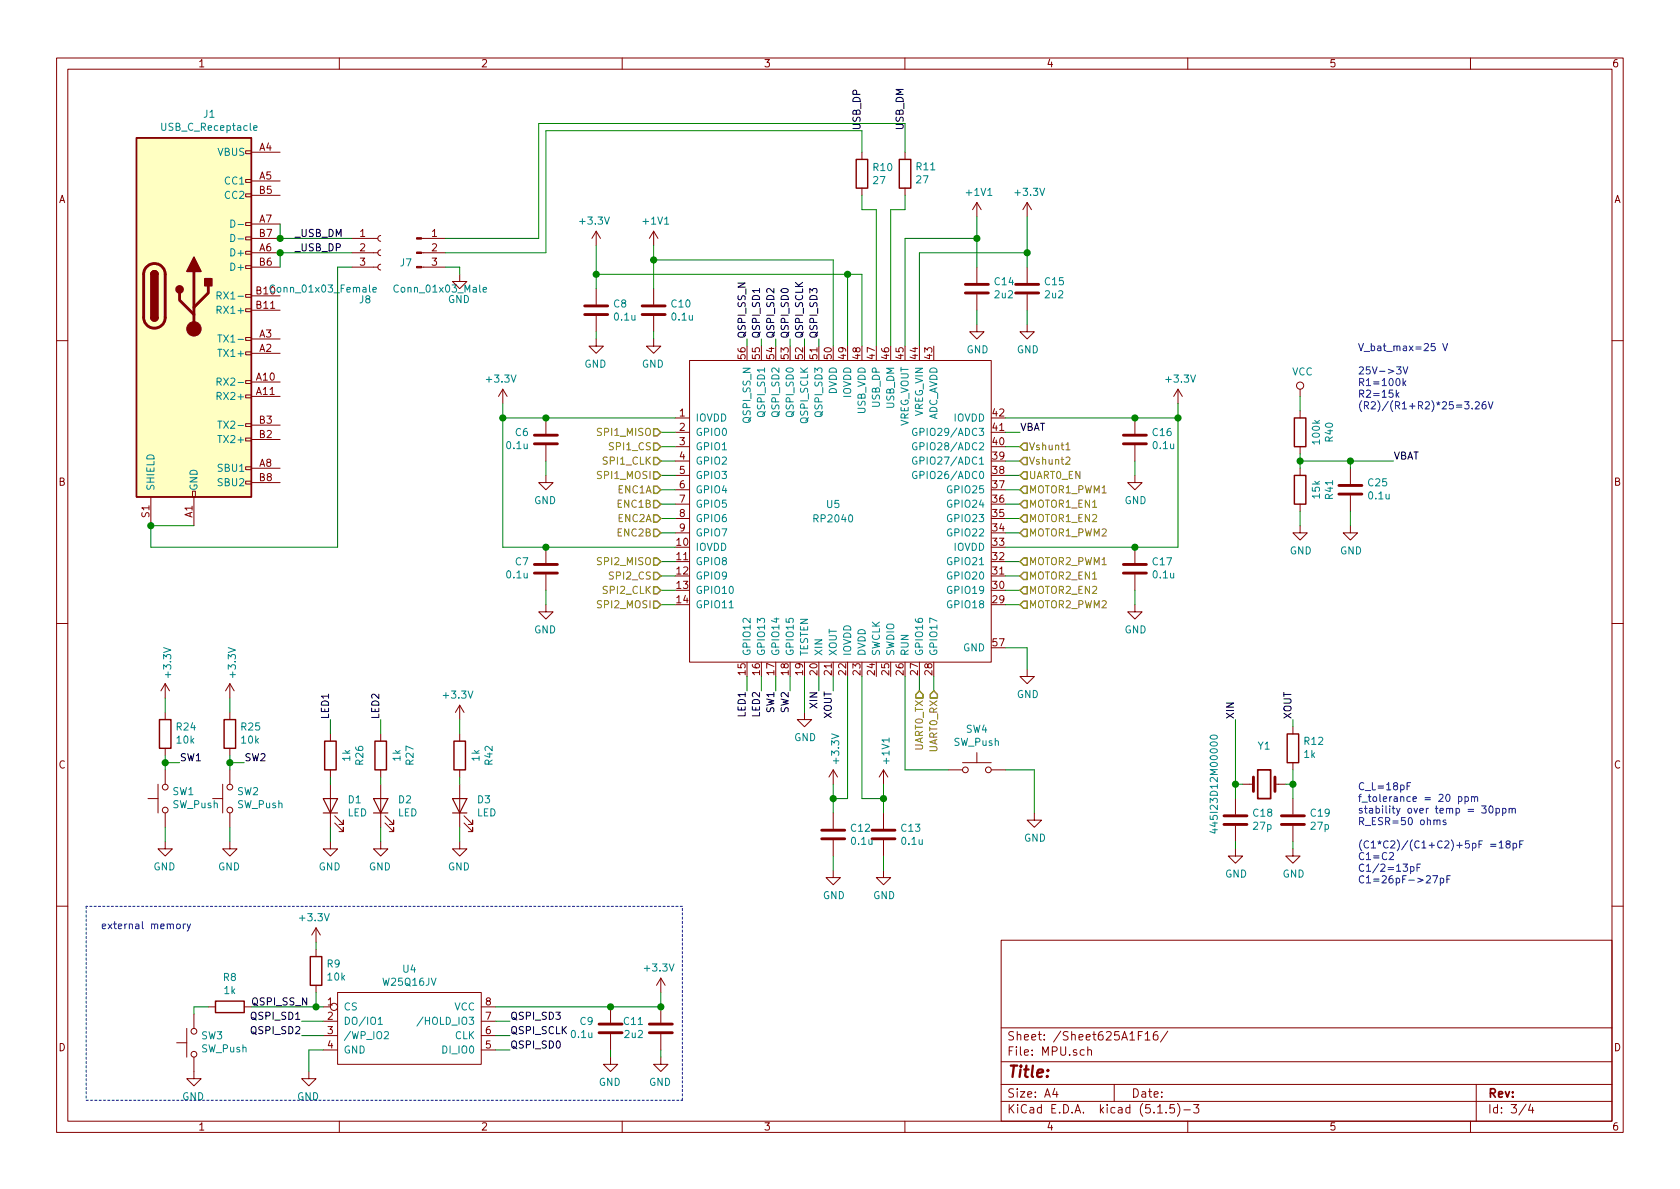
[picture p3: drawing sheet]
EESchema Schematic File Version 4
EELAYER 30 0
EELAYER END
$Descr A4 11693 8268
encoding utf-8
Sheet 3 4
Title ""
Date ""
Rev ""
Comp ""
Comment1 ""
Comment2 ""
Comment3 ""
Comment4 ""
$EndDescr
$Comp
L RP_MD:RP2040 U5
U 1 1
P 5800 3600
F 0 "U5" H 5800 3700 50  0000 C CNN
F 1 "RP2040" H 5800 3600 50  0000 C CNN
F 2 "RP_MD:RP2040" H 6800 4900 50  0001 C CNN
F 3 "" H 6800 4900 50  0001 C CNN
	1    5800 3600
	1    0    0    -1  
$EndComp
$Comp
L power:GND #PWR0116
U 1 1
P 7150 4650
F 0 "#PWR0116" H 7150 4400 50  0001 C CNN
F 1 "GND" H 7155 4477 50  0000 C CNN
F 2 "" H 7150 4650 50  0001 C CNN
F 3 "" H 7150 4650 50  0001 C CNN
	1    7150 4650
	1    0    0    -1  
$EndComp
Wire Wire Line
	7000 4500 7150 4500
Wire Wire Line
	7150 4500 7150 4650
$Comp
L power:+3.3V #PWR0117
U 1 1
P 7150 1500
F 0 "#PWR0117" H 7150 1350 50  0001 C CNN
F 1 "+3.3V" H 7165 1673 50  0000 C CNN
F 2 "" H 7150 1500 50  0001 C CNN
F 3 "" H 7150 1500 50  0001 C CNN
	1    7150 1500
	1    0    0    -1  
$EndComp
$Comp
L power:+3.3V #PWR0118
U 1 1
P 8200 2800
F 0 "#PWR0118" H 8200 2650 50  0001 C CNN
F 1 "+3.3V" H 8215 2973 50  0000 C CNN
F 2 "" H 8200 2800 50  0001 C CNN
F 3 "" H 8200 2800 50  0001 C CNN
	1    8200 2800
	1    0    0    -1  
$EndComp
$Comp
L power:+3.3V #PWR0119
U 1 1
P 5800 5450
F 0 "#PWR0119" H 5800 5300 50  0001 C CNN
F 1 "+3.3V" V 5815 5578 50  0000 L CNN
F 2 "" H 5800 5450 50  0001 C CNN
F 3 "" H 5800 5450 50  0001 C CNN
	1    5800 5450
	1    0    0    -1  
$EndComp
$Comp
L Device:C C13
U 1 1
P 6150 5800
F 0 "C13" H 6265 5846 50  0000 L CNN
F 1 "0.1u" H 6265 5755 50  0000 L CNN
F 2 "Capacitor_SMD:C_0402_1005Metric" H 6188 5650 50  0001 C CNN
F 3 "~" H 6150 5800 50  0001 C CNN
	1    6150 5800
	1    0    0    -1  
$EndComp
$Comp
L Device:C C14
U 1 1
P 6800 2000
F 0 "C14" H 6685 1954 50  0000 R CNN
F 1 "2u2" H 6685 2045 50  0000 R CNN
F 2 "Capacitor_SMD:C_0402_1005Metric" H 6838 1850 50  0001 C CNN
F 3 "~" H 6800 2000 50  0001 C CNN
	1    6800 2000
	-1   0    0    1   
$EndComp
$Comp
L Device:C C15
U 1 1
P 7150 2000
F 0 "C15" H 7035 1954 50  0000 R CNN
F 1 "2u2" H 7035 2045 50  0000 R CNN
F 2 "Capacitor_SMD:C_0402_1005Metric" H 7188 1850 50  0001 C CNN
F 3 "~" H 7150 2000 50  0001 C CNN
	1    7150 2000
	-1   0    0    1   
$EndComp
$Comp
L Device:C C10
U 1 1
P 4550 2150
F 0 "C10" H 4665 2196 50  0000 L CNN
F 1 "0.1u" H 4665 2105 50  0000 L CNN
F 2 "Capacitor_SMD:C_0402_1005Metric" H 4588 2000 50  0001 C CNN
F 3 "~" H 4550 2150 50  0001 C CNN
	1    4550 2150
	1    0    0    -1  
$EndComp
$Comp
L Device:R R11
U 1 1
P 6300 1200
F 0 "R11" H 6230 1154 50  0000 R CNN
F 1 "27" H 6230 1245 50  0000 R CNN
F 2 "Resistor_SMD:R_0402_1005Metric" V 6230 1200 50  0001 C CNN
F 3 "~" H 6300 1200 50  0001 C CNN
	1    6300 1200
	-1   0    0    1   
$EndComp
$Comp
L Device:R R10
U 1 1
P 6000 1200
F 0 "R10" H 6070 1246 50  0000 L CNN
F 1 "27" H 6070 1155 50  0000 L CNN
F 2 "Resistor_SMD:R_0402_1005Metric" V 5930 1200 50  0001 C CNN
F 3 "~" H 6000 1200 50  0001 C CNN
	1    6000 1200
	1    0    0    -1  
$EndComp
Wire Wire Line
	6000 1350 6000 1450
Wire Wire Line
	6000 1450 6100 1450
Wire Wire Line
	6100 1450 6100 2400
Wire Wire Line
	6200 2400 6200 1450
Wire Wire Line
	6200 1450 6300 1450
Wire Wire Line
	6300 1450 6300 1350
Wire Wire Line
	8200 2800 8200 2900
Wire Wire Line
	8200 2900 7900 2900
Connection ~ 7900 2900
Wire Wire Line
	7900 2900 7000 2900
$Comp
L Device:C C16
U 1 1
P 7900 3050
F 0 "C16" H 7785 3004 50  0000 R CNN
F 1 "0.1u" H 7785 3095 50  0000 R CNN
F 2 "Capacitor_SMD:C_0402_1005Metric" H 7938 2900 50  0001 C CNN
F 3 "~" H 7900 3050 50  0001 C CNN
	1    7900 3050
	-1   0    0    1   
$EndComp
Wire Wire Line
	8200 3800 8200 2900
Connection ~ 8200 2900
Wire Wire Line
	7000 3800 7900 3800
$Comp
L Device:C C17
U 1 1
P 7900 3950
F 0 "C17" H 7785 3904 50  0000 R CNN
F 1 "0.1u" H 7785 3995 50  0000 R CNN
F 2 "Capacitor_SMD:C_0402_1005Metric" H 7938 3800 50  0001 C CNN
F 3 "~" H 7900 3950 50  0001 C CNN
	1    7900 3950
	-1   0    0    1   
$EndComp
Connection ~ 7900 3800
Wire Wire Line
	7900 3800 8200 3800
$Comp
L power:GND #PWR0120
U 1 1
P 7900 4200
F 0 "#PWR0120" H 7900 3950 50  0001 C CNN
F 1 "GND" H 7905 4027 50  0000 C CNN
F 2 "" H 7900 4200 50  0001 C CNN
F 3 "" H 7900 4200 50  0001 C CNN
	1    7900 4200
	1    0    0    -1  
$EndComp
$Comp
L power:GND #PWR0121
U 1 1
P 7900 3300
F 0 "#PWR0121" H 7900 3050 50  0001 C CNN
F 1 "GND" H 7905 3127 50  0000 C CNN
F 2 "" H 7900 3300 50  0001 C CNN
F 3 "" H 7900 3300 50  0001 C CNN
	1    7900 3300
	1    0    0    -1  
$EndComp
Wire Wire Line
	7900 3300 7900 3200
Wire Wire Line
	7900 4200 7900 4100
$Comp
L power:+1V1 #PWR0122
U 1 1
P 6800 1500
F 0 "#PWR0122" H 6800 1350 50  0001 C CNN
F 1 "+1V1" H 6815 1673 50  0000 C CNN
F 2 "" H 6800 1500 50  0001 C CNN
F 3 "" H 6800 1500 50  0001 C CNN
	1    6800 1500
	1    0    0    -1  
$EndComp
$Comp
L power:+1V1 #PWR0123
U 1 1
P 6150 5450
F 0 "#PWR0123" H 6150 5300 50  0001 C CNN
F 1 "+1V1" V 6165 5578 50  0000 L CNN
F 2 "" H 6150 5450 50  0001 C CNN
F 3 "" H 6150 5450 50  0001 C CNN
	1    6150 5450
	1    0    0    -1  
$EndComp
$Comp
L Device:C C12
U 1 1
P 5800 5800
F 0 "C12" H 5915 5846 50  0000 L CNN
F 1 "0.1u" H 5915 5755 50  0000 L CNN
F 2 "Capacitor_SMD:C_0402_1005Metric" H 5838 5650 50  0001 C CNN
F 3 "~" H 5800 5800 50  0001 C CNN
	1    5800 5800
	1    0    0    -1  
$EndComp
Wire Wire Line
	6150 5650 6150 5550
Wire Wire Line
	6150 5550 6150 5450
Wire Wire Line
	5800 5650 5800 5550
Wire Wire Line
	5800 5550 5800 5450
Wire Wire Line
	6000 5550 6150 5550
Connection ~ 6150 5550
Wire Wire Line
	5900 5550 5800 5550
Connection ~ 5800 5550
$Comp
L power:GND #PWR0124
U 1 1
P 6150 6050
F 0 "#PWR0124" H 6150 5800 50  0001 C CNN
F 1 "GND" H 6155 5877 50  0000 C CNN
F 2 "" H 6150 6050 50  0001 C CNN
F 3 "" H 6150 6050 50  0001 C CNN
	1    6150 6050
	1    0    0    -1  
$EndComp
$Comp
L power:GND #PWR0125
U 1 1
P 5800 6050
F 0 "#PWR0125" H 5800 5800 50  0001 C CNN
F 1 "GND" H 5805 5877 50  0000 C CNN
F 2 "" H 5800 6050 50  0001 C CNN
F 3 "" H 5800 6050 50  0001 C CNN
	1    5800 6050
	1    0    0    -1  
$EndComp
Wire Wire Line
	5800 6050 5800 5950
Wire Wire Line
	6150 5950 6150 6050
Wire Wire Line
	5900 4700 5900 5550
Wire Wire Line
	6000 4700 6000 5550
$Comp
L power:+3.3V #PWR0126
U 1 1
P 3500 2800
F 0 "#PWR0126" H 3500 2650 50  0001 C CNN
F 1 "+3.3V" H 3515 2973 50  0000 C CNN
F 2 "" H 3500 2800 50  0001 C CNN
F 3 "" H 3500 2800 50  0001 C CNN
	1    3500 2800
	-1   0    0    -1  
$EndComp
Wire Wire Line
	3500 2800 3500 2900
Wire Wire Line
	3500 2900 3800 2900
Connection ~ 3800 2900
$Comp
L Device:C C6
U 1 1
P 3800 3050
F 0 "C6" H 3685 3004 50  0000 R CNN
F 1 "0.1u" H 3685 3095 50  0000 R CNN
F 2 "Capacitor_SMD:C_0402_1005Metric" H 3838 2900 50  0001 C CNN
F 3 "~" H 3800 3050 50  0001 C CNN
	1    3800 3050
	1    0    0    1   
$EndComp
Wire Wire Line
	3500 3800 3500 2900
Connection ~ 3500 2900
Wire Wire Line
	4700 3800 3800 3800
$Comp
L Device:C C7
U 1 1
P 3800 3950
F 0 "C7" H 3685 3904 50  0000 R CNN
F 1 "0.1u" H 3685 3995 50  0000 R CNN
F 2 "Capacitor_SMD:C_0402_1005Metric" H 3838 3800 50  0001 C CNN
F 3 "~" H 3800 3950 50  0001 C CNN
	1    3800 3950
	1    0    0    1   
$EndComp
Connection ~ 3800 3800
Wire Wire Line
	3800 3800 3500 3800
$Comp
L power:GND #PWR0127
U 1 1
P 3800 4200
F 0 "#PWR0127" H 3800 3950 50  0001 C CNN
F 1 "GND" H 3805 4027 50  0000 C CNN
F 2 "" H 3800 4200 50  0001 C CNN
F 3 "" H 3800 4200 50  0001 C CNN
	1    3800 4200
	-1   0    0    -1  
$EndComp
$Comp
L power:GND #PWR0128
U 1 1
P 3800 3300
F 0 "#PWR0128" H 3800 3050 50  0001 C CNN
F 1 "GND" H 3805 3127 50  0000 C CNN
F 2 "" H 3800 3300 50  0001 C CNN
F 3 "" H 3800 3300 50  0001 C CNN
	1    3800 3300
	-1   0    0    -1  
$EndComp
Wire Wire Line
	3800 3300 3800 3200
Wire Wire Line
	3800 4200 3800 4100
Wire Wire Line
	3800 2900 4700 2900
$Comp
L power:GND #PWR0129
U 1 1
P 5600 4950
F 0 "#PWR0129" H 5600 4700 50  0001 C CNN
F 1 "GND" H 5605 4777 50  0000 C CNN
F 2 "" H 5600 4950 50  0001 C CNN
F 3 "" H 5600 4950 50  0001 C CNN
	1    5600 4950
	1    0    0    -1  
$EndComp
Wire Wire Line
	5600 4950 5600 4700
$Comp
L power:+1V1 #PWR0130
U 1 1
P 4550 1700
F 0 "#PWR0130" H 4550 1550 50  0001 C CNN
F 1 "+1V1" H 4565 1873 50  0000 C CNN
F 2 "" H 4550 1700 50  0001 C CNN
F 3 "" H 4550 1700 50  0001 C CNN
	1    4550 1700
	1    0    0    -1  
$EndComp
Wire Wire Line
	4550 1800 5800 1800
Wire Wire Line
	4550 1800 4550 1700
Connection ~ 4550 1800
Wire Wire Line
	4550 1800 4550 2000
$Comp
L power:+3.3V #PWR0131
U 1 1
P 4150 1700
F 0 "#PWR0131" H 4150 1550 50  0001 C CNN
F 1 "+3.3V" H 4165 1873 50  0000 C CNN
F 2 "" H 4150 1700 50  0001 C CNN
F 3 "" H 4150 1700 50  0001 C CNN
	1    4150 1700
	-1   0    0    -1  
$EndComp
$Comp
L Device:C C8
U 1 1
P 4150 2150
F 0 "C8" H 4265 2196 50  0000 L CNN
F 1 "0.1u" H 4265 2105 50  0000 L CNN
F 2 "Capacitor_SMD:C_0402_1005Metric" H 4188 2000 50  0001 C CNN
F 3 "~" H 4150 2150 50  0001 C CNN
	1    4150 2150
	1    0    0    -1  
$EndComp
Wire Wire Line
	4150 1700 4150 1900
Wire Wire Line
	4150 2300 4150 2350
Wire Wire Line
	4550 2350 4550 2300
$Comp
L power:GND #PWR0132
U 1 1
P 4150 2350
F 0 "#PWR0132" H 4150 2100 50  0001 C CNN
F 1 "GND" H 4155 2177 50  0000 C CNN
F 2 "" H 4150 2350 50  0001 C CNN
F 3 "" H 4150 2350 50  0001 C CNN
	1    4150 2350
	-1   0    0    -1  
$EndComp
$Comp
L power:GND #PWR0133
U 1 1
P 4550 2350
F 0 "#PWR0133" H 4550 2100 50  0001 C CNN
F 1 "GND" H 4555 2177 50  0000 C CNN
F 2 "" H 4550 2350 50  0001 C CNN
F 3 "" H 4550 2350 50  0001 C CNN
	1    4550 2350
	-1   0    0    -1  
$EndComp
Wire Wire Line
	5800 2400 5800 1800
Wire Wire Line
	5900 2400 5900 1900
Wire Wire Line
	5900 1900 4150 1900
Connection ~ 4150 1900
Wire Wire Line
	4150 1900 4150 2000
Wire Wire Line
	6000 2400 6000 1900
Wire Wire Line
	6000 1900 5900 1900
Connection ~ 5900 1900
Wire Wire Line
	6300 1650 6800 1650
Wire Wire Line
	6800 1650 6800 1500
Wire Wire Line
	7150 1500 7150 1750
Wire Wire Line
	7150 1850 7150 1750
Connection ~ 7150 1750
Wire Wire Line
	7150 1750 6400 1750
Wire Wire Line
	6800 1850 6800 1650
Connection ~ 6800 1650
$Comp
L power:GND #PWR0134
U 1 1
P 6800 2250
F 0 "#PWR0134" H 6800 2000 50  0001 C CNN
F 1 "GND" H 6805 2077 50  0000 C CNN
F 2 "" H 6800 2250 50  0001 C CNN
F 3 "" H 6800 2250 50  0001 C CNN
	1    6800 2250
	1    0    0    -1  
$EndComp
$Comp
L power:GND #PWR0135
U 1 1
P 7150 2250
F 0 "#PWR0135" H 7150 2000 50  0001 C CNN
F 1 "GND" H 7155 2077 50  0000 C CNN
F 2 "" H 7150 2250 50  0001 C CNN
F 3 "" H 7150 2250 50  0001 C CNN
	1    7150 2250
	1    0    0    -1  
$EndComp
Wire Wire Line
	7150 2250 7150 2150
Wire Wire Line
	6800 2250 6800 2150
Wire Wire Line
	6300 1650 6300 2400
Wire Wire Line
	6400 1750 6400 2400
$Comp
L RP_MD:W25Q16JV U4
U 1 1
P 2850 7100
F 0 "U4" H 2850 7465 50  0000 C CNN
F 1 "W25Q16JV" H 2850 7374 50  0000 C CNN
F 2 "Package_SO:SOIC-8_3.9x4.9mm_P1.27mm" H 2850 7500 50  0001 C CNN
F 3 "https://www.mouser.jp/ProductDetail/Winbond/W25Q16JVSNIQ?qs=qSfuJ%252Bfl%2Fd5tzEnNt99V4A%3D%3D" H 2850 7500 50  0001 C CNN
	1    2850 7100
	1    0    0    -1  
$EndComp
$Comp
L Device:R R8
U 1 1
P 1600 7000
F 0 "R8" V 1393 7000 50  0000 C CNN
F 1 "1k" V 1484 7000 50  0000 C CNN
F 2 "Resistor_SMD:R_0402_1005Metric" V 1530 7000 50  0001 C CNN
F 3 "~" H 1600 7000 50  0001 C CNN
	1    1600 7000
	0    1    1    0   
$EndComp
$Comp
L Device:R R9
U 1 1
P 2200 6750
F 0 "R9" H 2130 6704 50  0000 R CNN
F 1 "10k" H 2130 6795 50  0000 R CNN
F 2 "Resistor_SMD:R_0402_1005Metric" V 2130 6750 50  0001 C CNN
F 3 "~" H 2200 6750 50  0001 C CNN
	1    2200 6750
	-1   0    0    1   
$EndComp
Wire Wire Line
	1750 7000 2200 7000
Wire Wire Line
	2200 7000 2200 6900
Connection ~ 2200 7000
Wire Wire Line
	2200 7000 2250 7000
$Comp
L power:GND #PWR0136
U 1 1
P 2150 7450
F 0 "#PWR0136" H 2150 7200 50  0001 C CNN
F 1 "GND" H 2155 7277 50  0000 C CNN
F 2 "" H 2150 7450 50  0001 C CNN
F 3 "" H 2150 7450 50  0001 C CNN
	1    2150 7450
	-1   0    0    -1  
$EndComp
$Comp
L power:GND #PWR0137
U 1 1
P 1350 7450
F 0 "#PWR0137" H 1350 7200 50  0001 C CNN
F 1 "GND" H 1355 7277 50  0000 C CNN
F 2 "" H 1350 7450 50  0001 C CNN
F 3 "" H 1350 7450 50  0001 C CNN
	1    1350 7450
	-1   0    0    -1  
$EndComp
Wire Wire Line
	2150 7450 2150 7300
Wire Wire Line
	2150 7300 2250 7300
Wire Wire Line
	2100 7100 2250 7100
Wire Wire Line
	2100 7200 2250 7200
$Comp
L power:+3.3V #PWR0138
U 1 1
P 2200 6550
F 0 "#PWR0138" H 2200 6400 50  0001 C CNN
F 1 "+3.3V" H 2215 6723 50  0000 C CNN
F 2 "" H 2200 6550 50  0001 C CNN
F 3 "" H 2200 6550 50  0001 C CNN
	1    2200 6550
	-1   0    0    -1  
$EndComp
$Comp
L power:+3.3V #PWR0139
U 1 1
P 4600 6900
F 0 "#PWR0139" H 4600 6750 50  0001 C CNN
F 1 "+3.3V" H 4615 7073 50  0000 C CNN
F 2 "" H 4600 6900 50  0001 C CNN
F 3 "" H 4600 6900 50  0001 C CNN
	1    4600 6900
	-1   0    0    -1  
$EndComp
$Comp
L Device:C C9
U 1 1
P 4250 7150
F 0 "C9" H 4135 7104 50  0000 R CNN
F 1 "0.1u" H 4135 7195 50  0000 R CNN
F 2 "Capacitor_SMD:C_0402_1005Metric" H 4288 7000 50  0001 C CNN
F 3 "~" H 4250 7150 50  0001 C CNN
	1    4250 7150
	1    0    0    1   
$EndComp
$Comp
L Device:C C11
U 1 1
P 4600 7150
F 0 "C11" H 4485 7104 50  0000 R CNN
F 1 "2u2" H 4485 7195 50  0000 R CNN
F 2 "Capacitor_SMD:C_0402_1005Metric" H 4638 7000 50  0001 C CNN
F 3 "~" H 4600 7150 50  0001 C CNN
	1    4600 7150
	1    0    0    1   
$EndComp
Wire Wire Line
	4600 6900 4600 7000
Wire Wire Line
	4600 7000 4250 7000
Connection ~ 4600 7000
Wire Wire Line
	4250 7000 3450 7000
Connection ~ 4250 7000
$Comp
L power:GND #PWR0140
U 1 1
P 4600 7350
F 0 "#PWR0140" H 4600 7100 50  0001 C CNN
F 1 "GND" H 4605 7177 50  0000 C CNN
F 2 "" H 4600 7350 50  0001 C CNN
F 3 "" H 4600 7350 50  0001 C CNN
	1    4600 7350
	-1   0    0    -1  
$EndComp
$Comp
L power:GND #PWR0141
U 1 1
P 4250 7350
F 0 "#PWR0141" H 4250 7100 50  0001 C CNN
F 1 "GND" H 4255 7177 50  0000 C CNN
F 2 "" H 4250 7350 50  0001 C CNN
F 3 "" H 4250 7350 50  0001 C CNN
	1    4250 7350
	-1   0    0    -1  
$EndComp
Wire Wire Line
	4250 7350 4250 7300
Wire Wire Line
	4600 7350 4600 7300
Wire Wire Line
	3550 7100 3450 7100
Wire Wire Line
	3550 7200 3450 7200
Wire Wire Line
	3550 7300 3450 7300
Text Label 3550 7300 0    50   ~ 0
QSPI_SD0
Text Label 2100 7100 2    50   ~ 0
QSPI_SD1
Text Label 2100 7200 2    50   ~ 0
QSPI_SD2
Text Label 3550 7100 0    50   ~ 0
QSPI_SD3
Text Label 3550 7200 0    50   ~ 0
QSPI_SCLK
Wire Wire Line
	2200 6600 2200 6550
$Comp
L Device:Crystal Y1
U 1 1
P 8800 5450
F 0 "Y1" H 8800 5718 50  0000 C CNN
F 1 "445I23D12M00000" V 8450 5450 50  0000 C CNN
F 2 "RP_MD:5_0mmx3_2mm_glass_seal_pak" H 8800 5450 50  0001 C CNN
F 3 "~" H 8800 5450 50  0001 C CNN
	1    8800 5450
	1    0    0    -1  
$EndComp
$Comp
L Device:C C19
U 1 1
P 9000 5700
F 0 "C19" H 8885 5654 50  0000 R CNN
F 1 "27p" H 8885 5745 50  0000 R CNN
F 2 "Capacitor_SMD:C_0402_1005Metric" H 9038 5550 50  0001 C CNN
F 3 "~" H 9000 5700 50  0001 C CNN
	1    9000 5700
	-1   0    0    1   
$EndComp
$Comp
L Device:C C18
U 1 1
P 8600 5700
F 0 "C18" H 8485 5654 50  0000 R CNN
F 1 "27p" H 8485 5745 50  0000 R CNN
F 2 "Capacitor_SMD:C_0402_1005Metric" H 8638 5550 50  0001 C CNN
F 3 "~" H 8600 5700 50  0001 C CNN
	1    8600 5700
	-1   0    0    1   
$EndComp
$Comp
L power:GND #PWR0142
U 1 1
P 8600 5900
F 0 "#PWR0142" H 8600 5650 50  0001 C CNN
F 1 "GND" H 8605 5727 50  0000 C CNN
F 2 "" H 8600 5900 50  0001 C CNN
F 3 "" H 8600 5900 50  0001 C CNN
	1    8600 5900
	1    0    0    -1  
$EndComp
$Comp
L power:GND #PWR0143
U 1 1
P 9000 5900
F 0 "#PWR0143" H 9000 5650 50  0001 C CNN
F 1 "GND" H 9005 5727 50  0000 C CNN
F 2 "" H 9000 5900 50  0001 C CNN
F 3 "" H 9000 5900 50  0001 C CNN
	1    9000 5900
	1    0    0    -1  
$EndComp
Wire Wire Line
	9000 5900 9000 5850
Wire Wire Line
	8600 5900 8600 5850
Wire Wire Line
	8600 5550 8600 5450
Wire Wire Line
	8600 5450 8650 5450
Wire Wire Line
	8950 5450 9000 5450
Wire Wire Line
	9000 5450 9000 5550
Wire Wire Line
	5800 4800 5800 4700
Wire Wire Line
	5700 4800 5700 4700
Text Label 5700 4800 3    50   ~ 0
XIN
Text Label 5800 4800 3    50   ~ 0
XOUT
$Comp
L Device:R R12
U 1 1
P 9000 5200
F 0 "R12" H 8930 5154 50  0000 R CNN
F 1 "1k" H 8930 5245 50  0000 R CNN
F 2 "Resistor_SMD:R_0402_1005Metric" V 8930 5200 50  0001 C CNN
F 3 "~" H 9000 5200 50  0001 C CNN
	1    9000 5200
	-1   0    0    1   
$EndComp
Wire Wire Line
	9000 5450 9000 5350
Connection ~ 9000 5450
Wire Wire Line
	9000 5050 9000 5000
Wire Wire Line
	8600 5450 8600 5000
Connection ~ 8600 5450
Text Label 9000 5000 1    50   ~ 0
XOUT
Text Label 8600 5000 1    50   ~ 0
XIN
$Comp
L Connector:USB_C_Receptacle J1
U 1 1
P 1350 2050
F 0 "J1" H 1457 3317 50  0000 C CNN
F 1 "USB_C_Receptacle" H 1457 3226 50  0000 C CNN
F 2 "Connector_USB:USB_C_Receptacle_Amphenol_12401610E4-2A" H 1500 2050 50  0001 C CNN
F 3 "https://www.usb.org/sites/default/files/documents/usb_type-c.zip" H 1500 2050 50  0001 C CNN
	1    1350 2050
	1    0    0    -1  
$EndComp
Wire Wire Line
	1050 3800 1050 3650
Wire Wire Line
	1050 3650 1350 3650
Connection ~ 1050 3650
Wire Wire Line
	1950 1750 1950 1850
Wire Wire Line
	1950 1650 1950 1550
Connection ~ 1950 1650
Connection ~ 1950 1750
Text Label 2050 1650 0    50   ~ 0
_USB_DM
Text Label 2050 1750 0    50   ~ 0
_USB_DP
Text Label 6300 900  1    50   ~ 0
USB_DM
Text Label 6000 900  1    50   ~ 0
USB_DP
Wire Wire Line
	6000 900  6000 1050
Wire Wire Line
	5200 2350 5200 2400
Wire Wire Line
	5300 2350 5300 2400
Wire Wire Line
	5400 2350 5400 2400
Wire Wire Line
	5500 2350 5500 2400
Wire Wire Line
	5600 2350 5600 2400
Wire Wire Line
	5700 2350 5700 2400
Text Label 5700 2350 1    50   ~ 0
QSPI_SD3
Text Label 5600 2350 1    50   ~ 0
QSPI_SCLK
Text Label 5500 2350 1    50   ~ 0
QSPI_SD0
Text Label 5400 2350 1    50   ~ 0
QSPI_SD2
Text Label 5300 2350 1    50   ~ 0
QSPI_SD1
Text Label 5200 2350 1    50   ~ 0
QSPI_SS_N
Text Label 2150 7000 2    50   ~ 0
QSPI_SS_N
Wire Wire Line
	6300 4700 6300 5350
Wire Wire Line
	7200 5350 7200 5650
$Comp
L power:GND #PWR0145
U 1 1
P 7200 5650
F 0 "#PWR0145" H 7200 5400 50  0001 C CNN
F 1 "GND" H 7205 5477 50  0000 C CNN
F 2 "" H 7200 5650 50  0001 C CNN
F 3 "" H 7200 5650 50  0001 C CNN
	1    7200 5650
	1    0    0    -1  
$EndComp
Wire Wire Line
	7000 3000 7100 3000
Wire Wire Line
	7100 3100 7000 3100
Wire Wire Line
	7100 3200 7000 3200
Wire Wire Line
	7100 3300 7000 3300
Wire Wire Line
	7000 3400 7100 3400
Wire Wire Line
	7100 3500 7000 3500
Wire Wire Line
	7100 3600 7000 3600
Wire Wire Line
	7000 3700 7100 3700
Wire Wire Line
	7100 3900 7000 3900
Wire Wire Line
	7100 4000 7000 4000
Wire Wire Line
	7100 4100 7000 4100
Wire Wire Line
	7100 4200 7000 4200
Text HLabel 7100 3100 2    50   Input ~ 0
Vshunt1
Text HLabel 7100 3200 2    50   Input ~ 0
Vshunt2
Wire Notes Line
	600  6300 600  7650
Wire Notes Line
	600  7650 4750 7650
Wire Notes Line
	4750 7650 4750 6300
Wire Notes Line
	4750 6300 600  6300
Text Notes 700  6550 0    50   ~ 0
external memory\n 
Wire Wire Line
	4600 3000 4700 3000
Wire Wire Line
	4600 3100 4700 3100
Wire Wire Line
	4600 3200 4700 3200
Text HLabel 4600 3000 0    50   Input ~ 0
SPI1_MISO
Text HLabel 4600 3100 0    50   Input ~ 0
SPI1_CS
Text HLabel 4600 3300 0    50   Input ~ 0
SPI1_MOSI
Text HLabel 4600 3200 0    50   Input ~ 0
SPI1_CLK
Wire Wire Line
	4600 3300 4700 3300
Wire Wire Line
	4600 3900 4700 3900
Wire Wire Line
	4600 4000 4700 4000
Wire Wire Line
	4600 4100 4700 4100
Wire Wire Line
	4600 4200 4700 4200
Text HLabel 4600 3900 0    50   Input ~ 0
SPI2_MISO
Text HLabel 4600 4000 0    50   Input ~ 0
SPI2_CS
Text HLabel 4600 4100 0    50   Input ~ 0
SPI2_CLK
Text HLabel 4600 4200 0    50   Input ~ 0
SPI2_MOSI
Wire Wire Line
	4600 3400 4700 3400
Wire Wire Line
	4600 3500 4700 3500
Wire Wire Line
	4600 3600 4700 3600
Wire Wire Line
	4600 3700 4700 3700
Text HLabel 4600 3400 0    50   Input ~ 0
ENC1A
Text HLabel 4600 3500 0    50   Input ~ 0
ENC1B
Text HLabel 4600 3600 0    50   Input ~ 0
ENC2A
Text HLabel 4600 3700 0    50   Input ~ 0
ENC2B
Text HLabel 7100 3400 2    50   Input ~ 0
MOTOR1_PWM1
Text HLabel 7100 3500 2    50   Input ~ 0
MOTOR1_EN1
Text HLabel 7100 3900 2    50   Input ~ 0
MOTOR2_PWM1
Text HLabel 7100 4000 2    50   Input ~ 0
MOTOR2_EN1
Text Label 7100 3000 0    50   ~ 0
VBAT
Text Label 9700 3200 0    50   ~ 0
VBAT
$Comp
L power:GND #PWR08
U 1 1
P 9400 3650
F 0 "#PWR08" H 9400 3400 50  0001 C CNN
F 1 "GND" H 9405 3477 50  0000 C CNN
F 2 "" H 9400 3650 50  0001 C CNN
F 3 "" H 9400 3650 50  0001 C CNN
	1    9400 3650
	1    0    0    -1  
$EndComp
$Comp
L Device:C C25
U 1 1
P 9400 3400
F 0 "C25" H 9285 3354 50  0000 R CNN
F 1 "0.1u" H 9285 3445 50  0000 R CNN
F 2 "Capacitor_SMD:C_0402_1005Metric" H 9438 3250 50  0001 C CNN
F 3 "~" H 9400 3400 50  0001 C CNN
	1    9400 3400
	-1   0    0    1   
$EndComp
Wire Wire Line
	9400 3650 9400 3550
Connection ~ 9400 3200
Wire Wire Line
	9400 3200 9400 3250
Wire Wire Line
	9400 3200 9700 3200
$Comp
L power:VCC #PWR07
U 1 1
P 9050 2750
F 0 "#PWR07" H 9050 2600 50  0001 C CNN
F 1 "VCC" H 9067 2923 50  0000 C CNN
F 2 "" H 9050 2750 50  0001 C CNN
F 3 "" H 9050 2750 50  0001 C CNN
	1    9050 2750
	1    0    0    -1  
$EndComp
Text HLabel 7100 3700 2    50   Input ~ 0
MOTOR1_PWM2
Text HLabel 7100 3600 2    50   Input ~ 0
MOTOR1_EN2
Text HLabel 7100 4100 2    50   Input ~ 0
MOTOR2_EN2
Text HLabel 7100 4200 2    50   Input ~ 0
MOTOR2_PWM2
$Comp
L Device:LED D1
U 1 1
P 2300 5600
F 0 "D1" V 2339 5483 50  0000 R CNN
F 1 "LED" V 2248 5483 50  0000 R CNN
F 2 "LED_SMD:LED_0603_1608Metric_Pad1.05x0.95mm_HandSolder" H 2300 5600 50  0001 C CNN
F 3 "~" H 2300 5600 50  0001 C CNN
	1    2300 5600
	0    -1   -1   0   
$EndComp
$Comp
L Device:LED D2
U 1 1
P 2650 5600
F 0 "D2" V 2689 5483 50  0000 R CNN
F 1 "LED" V 2598 5483 50  0000 R CNN
F 2 "LED_SMD:LED_0603_1608Metric_Pad1.05x0.95mm_HandSolder" H 2650 5600 50  0001 C CNN
F 3 "~" H 2650 5600 50  0001 C CNN
	1    2650 5600
	0    -1   -1   0   
$EndComp
$Comp
L Device:R R26
U 1 1
P 2300 5250
F 0 "R26" V 2093 5250 50  0000 C CNN
F 1 "1k" V 2184 5250 50  0000 C CNN
F 2 "Resistor_SMD:R_0402_1005Metric" V 2230 5250 50  0001 C CNN
F 3 "~" H 2300 5250 50  0001 C CNN
	1    2300 5250
	-1   0    0    1   
$EndComp
$Comp
L Device:R R27
U 1 1
P 2650 5250
F 0 "R27" V 2443 5250 50  0000 C CNN
F 1 "1k" V 2534 5250 50  0000 C CNN
F 2 "Resistor_SMD:R_0402_1005Metric" V 2580 5250 50  0001 C CNN
F 3 "~" H 2650 5250 50  0001 C CNN
	1    2650 5250
	-1   0    0    1   
$EndComp
Wire Wire Line
	2300 5400 2300 5450
Wire Wire Line
	2650 5450 2650 5400
Wire Wire Line
	2300 5000 2300 5100
Wire Wire Line
	2650 5000 2650 5100
Wire Wire Line
	2300 5850 2300 5750
Wire Wire Line
	2650 5750 2650 5850
$Comp
L power:GND #PWR015
U 1 1
P 2300 5850
F 0 "#PWR015" H 2300 5600 50  0001 C CNN
F 1 "GND" H 2305 5677 50  0000 C CNN
F 2 "" H 2300 5850 50  0001 C CNN
F 3 "" H 2300 5850 50  0001 C CNN
	1    2300 5850
	-1   0    0    -1  
$EndComp
$Comp
L power:GND #PWR016
U 1 1
P 2650 5850
F 0 "#PWR016" H 2650 5600 50  0001 C CNN
F 1 "GND" H 2655 5677 50  0000 C CNN
F 2 "" H 2650 5850 50  0001 C CNN
F 3 "" H 2650 5850 50  0001 C CNN
	1    2650 5850
	-1   0    0    -1  
$EndComp
Text Label 2300 5000 1    50   ~ 0
LED1
Text Label 2650 5000 1    50   ~ 0
LED2
$Comp
L Switch:SW_Push SW4
U 1 1
P 6800 5350
F 0 "SW4" H 6800 5635 50  0000 C CNN
F 1 "SW_Push" H 6800 5544 50  0000 C CNN
F 2 "Button_Switch_SMD:SW_SPST_PTS810" H 6800 5550 50  0001 C CNN
F 3 "~" H 6800 5550 50  0001 C CNN
	1    6800 5350
	1    0    0    -1  
$EndComp
Wire Wire Line
	6300 5350 6600 5350
Wire Wire Line
	7000 5350 7200 5350
$Comp
L Switch:SW_Push SW3
U 1 1
P 1350 7250
F 0 "SW3" V 1396 7202 50  0000 R CNN
F 1 "SW_Push" V 1305 7202 50  0000 R CNN
F 2 "Button_Switch_SMD:SW_SPST_PTS810" H 1350 7450 50  0001 C CNN
F 3 "~" H 1350 7450 50  0001 C CNN
	1    1350 7250
	0    -1   -1   0   
$EndComp
Wire Wire Line
	1350 7050 1350 7000
Wire Wire Line
	1350 7000 1450 7000
$Comp
L Switch:SW_Push SW2
U 1 1
P 1600 5550
F 0 "SW2" V 1646 5502 50  0000 R CNN
F 1 "SW_Push" V 1555 5502 50  0000 R CNN
F 2 "Button_Switch_SMD:SW_SPST_PTS810" H 1600 5750 50  0001 C CNN
F 3 "~" H 1600 5750 50  0001 C CNN
	1    1600 5550
	0    -1   -1   0   
$EndComp
$Comp
L Switch:SW_Push SW1
U 1 1
P 1150 5550
F 0 "SW1" V 1196 5502 50  0000 R CNN
F 1 "SW_Push" V 1105 5502 50  0000 R CNN
F 2 "Button_Switch_SMD:SW_SPST_PTS810" H 1150 5750 50  0001 C CNN
F 3 "~" H 1150 5750 50  0001 C CNN
	1    1150 5550
	0    -1   -1   0   
$EndComp
$Comp
L power:GND #PWR011
U 1 1
P 1150 5850
F 0 "#PWR011" H 1150 5600 50  0001 C CNN
F 1 "GND" H 1155 5677 50  0000 C CNN
F 2 "" H 1150 5850 50  0001 C CNN
F 3 "" H 1150 5850 50  0001 C CNN
	1    1150 5850
	-1   0    0    -1  
$EndComp
$Comp
L power:GND #PWR014
U 1 1
P 1600 5850
F 0 "#PWR014" H 1600 5600 50  0001 C CNN
F 1 "GND" H 1605 5677 50  0000 C CNN
F 2 "" H 1600 5850 50  0001 C CNN
F 3 "" H 1600 5850 50  0001 C CNN
	1    1600 5850
	-1   0    0    -1  
$EndComp
Wire Wire Line
	1600 5850 1600 5750
Wire Wire Line
	1150 5850 1150 5750
$Comp
L Device:R R24
U 1 1
P 1150 5100
F 0 "R24" H 1080 5054 50  0000 R CNN
F 1 "10k" H 1080 5145 50  0000 R CNN
F 2 "Resistor_SMD:R_0402_1005Metric" V 1080 5100 50  0001 C CNN
F 3 "~" H 1150 5100 50  0001 C CNN
	1    1150 5100
	-1   0    0    1   
$EndComp
$Comp
L Device:R R25
U 1 1
P 1600 5100
F 0 "R25" H 1530 5054 50  0000 R CNN
F 1 "10k" H 1530 5145 50  0000 R CNN
F 2 "Resistor_SMD:R_0402_1005Metric" V 1530 5100 50  0001 C CNN
F 3 "~" H 1600 5100 50  0001 C CNN
	1    1600 5100
	-1   0    0    1   
$EndComp
$Comp
L power:+3.3V #PWR09
U 1 1
P 1150 4850
F 0 "#PWR09" H 1150 4700 50  0001 C CNN
F 1 "+3.3V" V 1165 4978 50  0000 L CNN
F 2 "" H 1150 4850 50  0001 C CNN
F 3 "" H 1150 4850 50  0001 C CNN
	1    1150 4850
	1    0    0    -1  
$EndComp
Wire Wire Line
	1150 4850 1150 4950
Wire Wire Line
	1150 5250 1150 5300
$Comp
L power:+3.3V #PWR013
U 1 1
P 1600 4850
F 0 "#PWR013" H 1600 4700 50  0001 C CNN
F 1 "+3.3V" V 1615 4978 50  0000 L CNN
F 2 "" H 1600 4850 50  0001 C CNN
F 3 "" H 1600 4850 50  0001 C CNN
	1    1600 4850
	1    0    0    -1  
$EndComp
Wire Wire Line
	1600 4850 1600 4950
Wire Wire Line
	1600 5250 1600 5300
Wire Wire Line
	1150 5300 1250 5300
Connection ~ 1150 5300
Wire Wire Line
	1150 5300 1150 5350
Wire Wire Line
	1600 5300 1700 5300
Connection ~ 1600 5300
Wire Wire Line
	1600 5300 1600 5350
Text Label 1700 5300 0    50   ~ 0
SW2
Text Label 1250 5300 0    50   ~ 0
SW1
Wire Wire Line
	5200 4700 5200 4800
Wire Wire Line
	5300 4800 5300 4700
Wire Wire Line
	5400 4800 5400 4700
Wire Wire Line
	5500 4800 5500 4700
Wire Wire Line
	6400 4800 6400 4700
Wire Wire Line
	6500 4800 6500 4700
Text Label 5200 4800 3    50   ~ 0
LED1
Text Label 5300 4800 3    50   ~ 0
LED2
Text Label 5400 4800 3    50   ~ 0
SW1
Text Label 5500 4800 3    50   ~ 0
SW2
Text HLabel 6400 4800 3    50   Input ~ 0
UART0_TX
Text HLabel 6500 4800 3    50   Input ~ 0
UART0_RX
Text HLabel 7100 3300 2    50   Input ~ 0
UART0_EN
Text Notes 9450 6150 0    50   ~ 0
C_L=18pF\nf_tolerance = 20 ppm \nstability over temp = 30ppm\nR_ESR=50 ohms\n\n(C1*C2)/(C1+C2)+5pF =18pF\nC1=C2\nC1/2=13pF\nC1=26pF->27pF
$Comp
L Connector:Conn_01x03_Male J7
U 1 1
P 2900 1750
F 0 "J7" H 2872 1682 50  0000 R CNN
F 1 "Conn_01x03_Male" H 3400 1500 50  0000 R CNN
F 2 "Connector_PinSocket_2.54mm:PinSocket_1x03_P2.54mm_Vertical" H 2900 1750 50  0001 C CNN
F 3 "~" H 2900 1750 50  0001 C CNN
	1    2900 1750
	1    0    0    -1  
$EndComp
$Comp
L Connector:Conn_01x03_Female J8
U 1 1
P 2650 1750
F 0 "J8" H 2542 1425 50  0000 C CNN
F 1 "Conn_01x03_Female" H 2250 1500 50  0000 C CNN
F 2 "Connector_PinHeader_2.54mm:PinHeader_1x03_P2.54mm_Horizontal" H 2650 1750 50  0001 C CNN
F 3 "~" H 2650 1750 50  0001 C CNN
	1    2650 1750
	1    0    0    -1  
$EndComp
$Comp
L power:GND #PWR032
U 1 1
P 3200 1900
F 0 "#PWR032" H 3200 1650 50  0001 C CNN
F 1 "GND" H 3205 1727 50  0000 C CNN
F 2 "" H 3200 1900 50  0001 C CNN
F 3 "" H 3200 1900 50  0001 C CNN
	1    3200 1900
	-1   0    0    -1  
$EndComp
Wire Wire Line
	2350 1850 2450 1850
Wire Wire Line
	1950 1650 2450 1650
Wire Wire Line
	3100 1850 3200 1850
Wire Wire Line
	3200 1850 3200 1900
Wire Wire Line
	3100 1750 3800 1750
Wire Wire Line
	3800 1750 3800 900 
Wire Wire Line
	3800 900  6000 900 
Wire Wire Line
	6300 850  3750 850 
Wire Wire Line
	3750 850  3750 1650
Wire Wire Line
	3750 1650 3100 1650
Wire Wire Line
	6300 850  6300 1050
Wire Wire Line
	1950 1750 2450 1750
$Comp
L Device:R R40
U 1 1
P 9050 3000
F 0 "R40" V 8843 3000 50  0000 C CNN
F 1 "100k" V 8934 3000 50  0000 C CNN
F 2 "Resistor_SMD:R_0402_1005Metric" V 8980 3000 50  0001 C CNN
F 3 "~" H 9050 3000 50  0001 C CNN
	1    9050 3000
	-1   0    0    1   
$EndComp
$Comp
L Device:R R41
U 1 1
P 9050 3400
F 0 "R41" V 8843 3400 50  0000 C CNN
F 1 "15k" V 8934 3400 50  0000 C CNN
F 2 "Resistor_SMD:R_0402_1005Metric" V 8980 3400 50  0001 C CNN
F 3 "~" H 9050 3400 50  0001 C CNN
	1    9050 3400
	-1   0    0    1   
$EndComp
Wire Wire Line
	9050 3150 9050 3200
Connection ~ 9050 3200
Wire Wire Line
	9050 3200 9050 3250
Wire Wire Line
	9050 3200 9400 3200
Wire Wire Line
	9050 2750 9050 2850
Wire Wire Line
	9050 3550 9050 3650
$Comp
L power:GND #PWR033
U 1 1
P 9050 3650
F 0 "#PWR033" H 9050 3400 50  0001 C CNN
F 1 "GND" H 9055 3477 50  0000 C CNN
F 2 "" H 9050 3650 50  0001 C CNN
F 3 "" H 9050 3650 50  0001 C CNN
	1    9050 3650
	1    0    0    -1  
$EndComp
Wire Wire Line
	1050 3800 2350 3800
Wire Wire Line
	2350 1850 2350 3800
$Comp
L Device:LED D3
U 1 1
P 3200 5600
F 0 "D3" V 3239 5483 50  0000 R CNN
F 1 "LED" V 3148 5483 50  0000 R CNN
F 2 "LED_SMD:LED_0603_1608Metric_Pad1.05x0.95mm_HandSolder" H 3200 5600 50  0001 C CNN
F 3 "~" H 3200 5600 50  0001 C CNN
	1    3200 5600
	0    -1   -1   0   
$EndComp
$Comp
L Device:R R42
U 1 1
P 3200 5250
F 0 "R42" V 2993 5250 50  0000 C CNN
F 1 "1k" V 3084 5250 50  0000 C CNN
F 2 "Resistor_SMD:R_0402_1005Metric" V 3130 5250 50  0001 C CNN
F 3 "~" H 3200 5250 50  0001 C CNN
	1    3200 5250
	-1   0    0    1   
$EndComp
Wire Wire Line
	3200 5450 3200 5400
Wire Wire Line
	3200 5000 3200 5100
Wire Wire Line
	3200 5750 3200 5850
$Comp
L power:GND #PWR040
U 1 1
P 3200 5850
F 0 "#PWR040" H 3200 5600 50  0001 C CNN
F 1 "GND" H 3205 5677 50  0000 C CNN
F 2 "" H 3200 5850 50  0001 C CNN
F 3 "" H 3200 5850 50  0001 C CNN
	1    3200 5850
	-1   0    0    -1  
$EndComp
$Comp
L power:+3.3V #PWR031
U 1 1
P 3200 5000
F 0 "#PWR031" H 3200 4850 50  0001 C CNN
F 1 "+3.3V" H 3215 5173 50  0000 C CNN
F 2 "" H 3200 5000 50  0001 C CNN
F 3 "" H 3200 5000 50  0001 C CNN
	1    3200 5000
	-1   0    0    -1  
$EndComp
Text Notes 9450 2850 0    50   ~ 0
V_bat_max=25 V\n\n25V->3V\nR1=100k\nR2=15k\n(R2)/(R1+R2)*25=3.26V
$EndSCHEMATC
